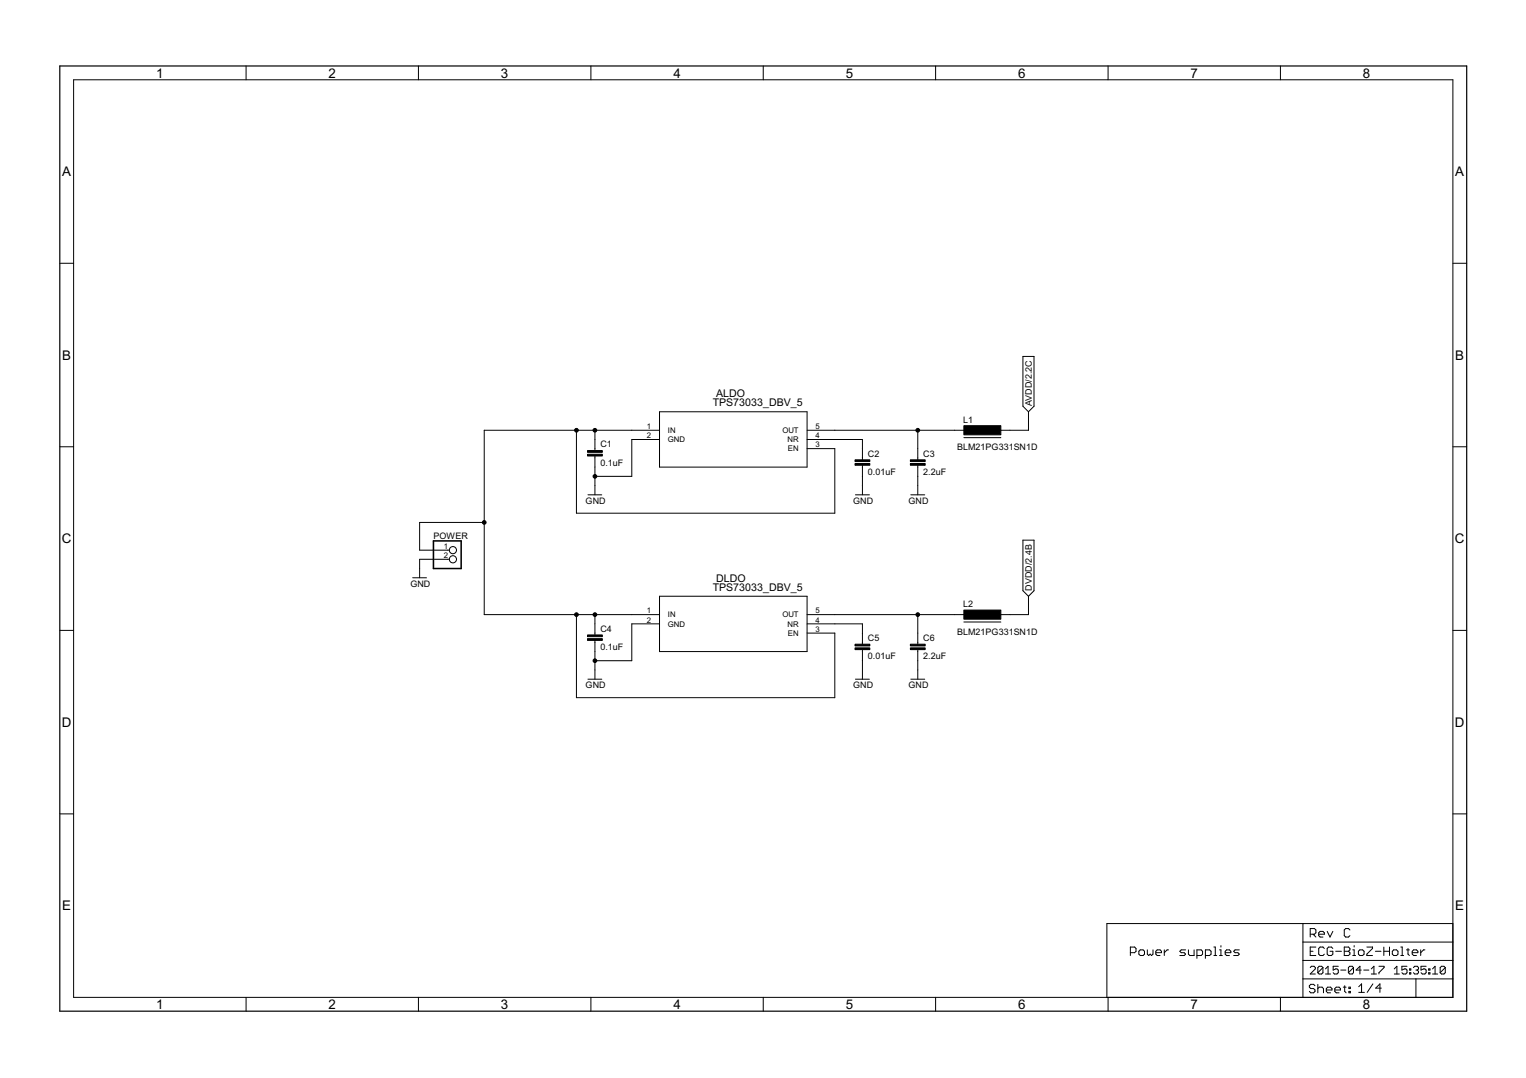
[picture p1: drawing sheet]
<svg xmlns="http://www.w3.org/2000/svg" width="297mm" height="210mm" viewBox="0 0 297 210" stroke-linecap="round" stroke-linejoin="round" font-family="sans-serif">
<g fill="none" stroke="#000" stroke-width=".19">
<path d="M14.3 15.5h268.5v178.7h-268.5zM47.9 12.8v2.7M81.4 12.8v2.7M115 12.8v2.7M148.6 12.8v2.7M182.1 12.8v2.7M215.7 12.8v2.7M249.2 12.8v2.7M11.6 51.3h2.7M282.8 51.3h2.7M199.1 69.4h2.2v9.7l-1.1 1.1-1.1-1.1zM11.6 87h2.7"/>
<path d="M112.2 83.8v16.1h50.3v-12.5h-5.4M114.4 96.4h2.7M115.8 83.8v3.9M115.8 88.8v7.6M128.4 83.8h-34.1v35.9h34.1M128.4 85.6h-5.4v7.2h-7.2M128.4 80.2h28.7v10.8h-28.7zM157.1 83.8h30.5M157.1 85.6h10.8v3.9M166.5 96.4h2.7M167.9 90.6v5.8M177.3 96.4h2.7"/>
<path d="M178.6 83.8v5.7M178.6 90.6v5.8M187.6 85.2h7.2M200.2 80.2v3.6h-5.4M282.8 87h2.7M80.3 112.5h2.7M87.5 108.9h-5.8v3.6M94.3 101.7h-12.6v5.4h5.8M112.2 119.7v16.1h50.3v-12.5h-5.4M115.8 119.7v3.9M128.4 116.1h28.7v10.8h-28.7zM157.1 119.7h30.5"/>
<path d="M178.6 119.7v5.7M199.1 105.2h2.2v9.8l-1.1 1.1-1.1-1.1zM200.2 116.1v3.6h-5.4M11.6 122.7h2.7M114.4 132.2h2.7M115.8 124.7v7.5M128.4 121.5h-5.4v7.2h-7.2M157.1 121.5h10.8v3.9M166.5 132.2h2.7M167.9 126.5v5.7M177.3 132.2h2.7M178.6 126.5v5.7"/>
<path d="M187.6 121.1h7.2M282.8 122.7h2.7M11.6 158.5h2.7M282.8 158.5h2.7M253.6 179.8v14.4M282.8 179.8h-67.3v14.4M47.9 194.2v2.7M81.4 194.2v2.7M115 194.2v2.7M148.6 194.2v2.7M182.1 194.2v2.7M215.7 194.2v2.7"/>
<path d="M220 185.5h.9l.2-.3v-.5l-.2-.3h-.9v1.7M221.7 185.2l.3-.2h.5l.3 .2v.6l-.3 .3h-.5l-.3-.3zM223.3 185v.8l.3 .3 .3-.3 .3 .3 .2-.3v-.8M225 185.5h1.1v-.3l-.3-.2h-.5l-.3 .2v.6l.3 .3h.5M226.6 185v1.1M227.5 185h-.3l-.6 .5M230.8 185h-.9l-.2 .2 .2 .3h.6l.3 .3-.3 .3h-.8M231.3 185v.8l.3 .3h.8v-1.1M233 186.1h.8l.3-.3v-.6l-.3-.2h-.8v1.6M234.6 186.1h.9l.2-.3v-.6l-.2-.2h-.9v1.6M236.3 184.4h.3v1.7M236.3 186.1h.5"/>
<path d="M237.4 186.1h.5M237.4 185h.3v1.1M237.7 184.1v.3M238.5 185.5h1.1v-.3l-.3-.2h-.5l-.3 .2v.6l.3 .3h.5M241.2 185h-.8l-.3 .2 .3 .3h.6l.2 .3-.2 .3h-.9M249.2 194.2v2.7M253.6 190.6h29.2M253.6 187h29.2M253.6 183.4h29.2M255 181.9h.9l.2-.3v-.5l-.2-.3h-.9v1.7M255 185.2h.6M255 188.4l.3-.2h.5l.2 .2v.3l-1 1h1"/>
<path d="M255.6 181.9l.5 .6M256 191.9l-.3-.2h-.6l-.2 .2v.3l.2 .3h.6l.3 .3v.2l-.3 .3h-.6l-.2-.3M256.1 184.4h-1.1v1.7h1.1M256.5 191.7v1.6M256.5 192.5l.3-.3h.5l.3 .3v.8M256.7 181.9h1.1v-.3l-.3-.2h-.5l-.3 .2v.6l.3 .3h.5M257.5 188.4v1l-.2 .3h-.5l-.3-.3M257.5 188.4l-.2-.2h-.5l-.3 .2v1M257.5 188.4l-1 1M257.8 184.7l-.3-.3h-.5l-.3 .3v1.1l.3 .3h.5l.3-.3M258 189.7h1M258 188.7l.5-.5v1.5"/>
<path d="M258.2 192.8h1.1v-.3l-.3-.3h-.6l-.2 .3v.5l.2 .3h.6M258.3 181.4l.6 1.1 .5-1.1M259.4 184.7l-.2-.3h-.6l-.3 .3v1.1l.3 .3h.6l.2-.3v-.6h-.5M259.8 192.8h1.1v-.3l-.3-.3h-.5l-.3 .3v.5l.3 .3h.5M260 185.2h1.1M260.5 188.2h-1v.7l.5-.2h.2l.3 .2v.5l-.3 .3h-.5l-.2-.3M261 188.9h1M261.5 192.2h.5M261.7 184.4h.8l.3 .3v.3l-.3 .2 .3 .3v.3l-.3 .3h-.8zM261.7 185.2h.8M261.7 191.9v1.1l.3 .3M262.6 192.2h.2v.3h-.2z"/>
<path d="M262.6 193h.2v.3h-.2zM262.8 181.1l-.3-.3h-.6l-.2 .3v1.1l.2 .3h.6l.3-.3M263.3 186.1h.6M263.3 185h.3v1.1M263.5 188.4v1l-.3 .3h-.5l-.2-.3M263.5 188.4l-1 1M263.5 188.4l-.3-.2h-.5l-.2 .2v1M263.6 184.1v.3M264.5 192.1l.5-.5v1.6M264.5 193.2h1.1M264.7 185h.5l.3 .2v.6l-.3 .3h-.5l-.3-.3v-.6zM265 188.9h-1l.7-.7v1.5"/>
<path d="M265.5 188.9h.9M266.1 184.4h1.1v.3l-1.1 1.1v.3h1.1M266.9 189.7h1M266.9 188.7l.5-.5v1.5M267.2 191.6l-1.1 1.6M267.7 185.2h1.1M268.4 188.2h1v.2l-1 1v.3M268.9 192.4h-1.1l.8-.8v1.6M269.4 185.2h1.1M269.4 184.4v1.7M270.5 184.4v1.7M271 185.2l.3-.2h.5l.3 .2v.6l-.3 .3h-.5l-.3-.3z"/>
<path d="M271.4 189.7h1M271.4 188.7l.5-.5v1.5M272.7 184.4h.2v1.7M272.7 186.1h.5M273.8 185h.5M273.9 188.2h-1v.7l.5-.2h.2l.3 .2v.5l-.3 .3h-.5l-.2-.3M274.1 184.7v1.1l.2 .3M274.4 189.4h.2v.3h-.2zM274.4 188.7h.2v.2h-.2zM274.9 185.5h1.1v-.3l-.3-.2h-.5l-.3 .2v.6l.3 .3h.5M275.1 188.4l.3-.2h.5l.2 .2v.3l-.2 .2M275.6 190.6v3.6"/>
<path d="M275.6 188.9h.3M275.9 188.9l.2 .2v.3l-.2 .3h-.5l-.3-.3M276.5 185v1.1M277.4 185h-.3l-.6 .5M277.6 188.2h-1v.7l.5-.2h.2l.3 .2v.5l-.3 .3h-.4l-.3-.3M278.1 189.4h.2v.3h-.2zM278.1 188.7h.2v.2h-.2zM278.8 189.7h1M278.8 188.7l.5-.5v1.5M281.3 188.4v1l-.2 .3h-.5l-.3-.3M281.3 188.4l-.2-.2h-.5l-.3 .2v1M281.3 188.4l-1 1"/>
<circle cx="88.2" cy="108.9" r=".7"/>
<circle cx="88.2" cy="107.1" r=".7"/>
</g>
<path d="M84.4 105.3h5.4v5.4h-5.4z" fill="none" stroke="#000" stroke-width=".3"/>
<g fill="#000" stroke="#000" stroke-width=".19">
<path d="M114.4 88.5h2.8v.3h-2.8zM114.4 87.7h2.8v.4h-2.8zM166.4 90.3h2.9v.3h-2.9zM166.4 89.5h2.9v.4h-2.9zM177.2 90.3h2.9v.3h-2.9zM177.2 89.5h2.9v.4h-2.9zM187.6 82.9h7.2v1.8h-7.2zM187.6 118.8h7.2v1.8h-7.2zM114.4 124.4h2.8v.3h-2.8zM114.4 123.6h2.8v.4h-2.8zM166.4 126.2h2.9v.3h-2.9zM166.4 125.4h2.9v.4h-2.9z"/>
<path d="M177.2 126.2h2.9v.3h-2.9zM177.2 125.4h2.9v.4h-2.9z"/>
</g>
<path d="M11.6 12.8h273.9v184.1h-273.9z" fill="none" stroke="#000" stroke-width=".23"/>
<g fill="#000" stroke="#000" stroke-width=".19">
<circle cx="112.2" cy="83.8" r=".36"/>
<circle cx="115.8" cy="83.8" r=".36"/>
<circle cx="115.8" cy="92.8" r=".36"/>
<circle cx="178.6" cy="83.8" r=".36"/>
<circle cx="94.3" cy="101.7" r=".36"/>
<circle cx="112.2" cy="119.7" r=".36"/>
<circle cx="115.8" cy="119.7" r=".36"/>
<circle cx="178.6" cy="119.7" r=".36"/>
<circle cx="115.8" cy="128.7" r=".36"/>
</g>
<g font-size="2.9">
<text x="30.4" y="15.1">1</text>
<text x="64" y="15.1">2</text>
<text x="97.5" y="15.1">3</text>
<text x="131.1" y="15.1">4</text>
<text x="164.6" y="15.1">5</text>
<text x="198.2" y="15.1">6</text>
<text x="231.7" y="15.1">7</text>
<text x="265.3" y="15.1">8</text>
<text x="12.1" y="34.3">A</text>
<text x="283.3" y="34.3">A</text>
<text x="12.1" y="70">B</text>
<text x="283.3" y="70">B</text>
<text x="12.1" y="105.8">C</text>
<text x="283.2" y="105.8">C</text>
<text x="12.1" y="141.5">D</text>
<text x="283.2" y="141.5">D</text>
<text x="12.1" y="177.2">E</text>
<text x="283.3" y="177.2">E</text>
<text x="30.4" y="196.5">1</text>
<text x="64" y="196.5">2</text>
<text x="97.5" y="196.5">3</text>
<text x="131.1" y="196.5">4</text>
<text x="164.6" y="196.5">5</text>
<text x="198.2" y="196.5">6</text>
<text x="231.7" y="196.5">7</text>
<text x="265.3" y="196.5">8</text>
</g>
<g font-size="2.3">
<text x="139.4" y="77.3">ALDO</text>
<text x="138.7" y="79.1">TPS73033_DBV_5</text>
<text x="139.4" y="113.2">DLDO</text>
<text x="138.7" y="115">TPS73033_DBV_5</text>
</g>
<g font-size="1.9">
<text x="187.5" y="82.3">L1</text>
<text x="200.8" y="79.1" transform="rotate(-90 200.8 79.1)">AVDD/2.2C</text>
<text x="116.9" y="87.1">C1</text>
<text x="169" y="88.9">C2</text>
<text x="179.7" y="88.9">C3</text>
<text x="186.3" y="87.7">BLM21PG331SN1D</text>
<text x="116.9" y="90.7">0.1uF</text>
<text x="169" y="92.5">0.01uF</text>
<text x="179.7" y="92.5">2.2uF</text>
<text x="114" y="98.1">GND</text>
<text x="166.1" y="98.1">GND</text>
<text x="176.9" y="98.1">GND</text>
<text x="84.4" y="104.9">POWER</text>
<text x="79.9" y="114.3">GND</text>
<text x="187.5" y="118.2">L2</text>
<text x="200.8" y="115" transform="rotate(-90 200.8 115)">DVDD/2.4B</text>
<text x="116.9" y="123">C4</text>
<text x="169" y="124.8">C5</text>
<text x="179.7" y="124.8">C6</text>
<text x="186.3" y="123.6">BLM21PG331SN1D</text>
<text x="116.9" y="126.6">0.1uF</text>
<text x="169" y="128.4">0.01uF</text>
<text x="179.7" y="128.4">2.2uF</text>
<text x="114" y="134">GND</text>
<text x="166.1" y="134">GND</text>
<text x="176.9" y="134">GND</text>
</g>
<g font-size="1.7">
<text x="125.9" y="83.5">1</text>
<text x="158.8" y="83.5">5</text>
<text x="125.9" y="85.3">2</text>
<text x="130" y="84.3">IN</text>
<text x="130" y="86.1">GND</text>
<text x="152.3" y="84.3">OUT</text>
<text x="153.3" y="86.1">NR</text>
<text x="153.4" y="87.9">EN</text>
<text x="158.8" y="87.1">3</text>
<text x="158.8" y="85.3">4</text>
<text x="86.4" y="106.9">1</text>
<text x="86.4" y="108.7">2</text>
<text x="125.9" y="119.4">1</text>
<text x="158.8" y="119.4">5</text>
<text x="125.9" y="121.2">2</text>
<text x="130" y="120.2">IN</text>
<text x="130" y="122">GND</text>
<text x="152.3" y="120.2">OUT</text>
<text x="153.3" y="122">NR</text>
<text x="153.4" y="123.8">EN</text>
<text x="158.8" y="123">3</text>
<text x="158.8" y="121.2">4</text>
</g>
</svg>
